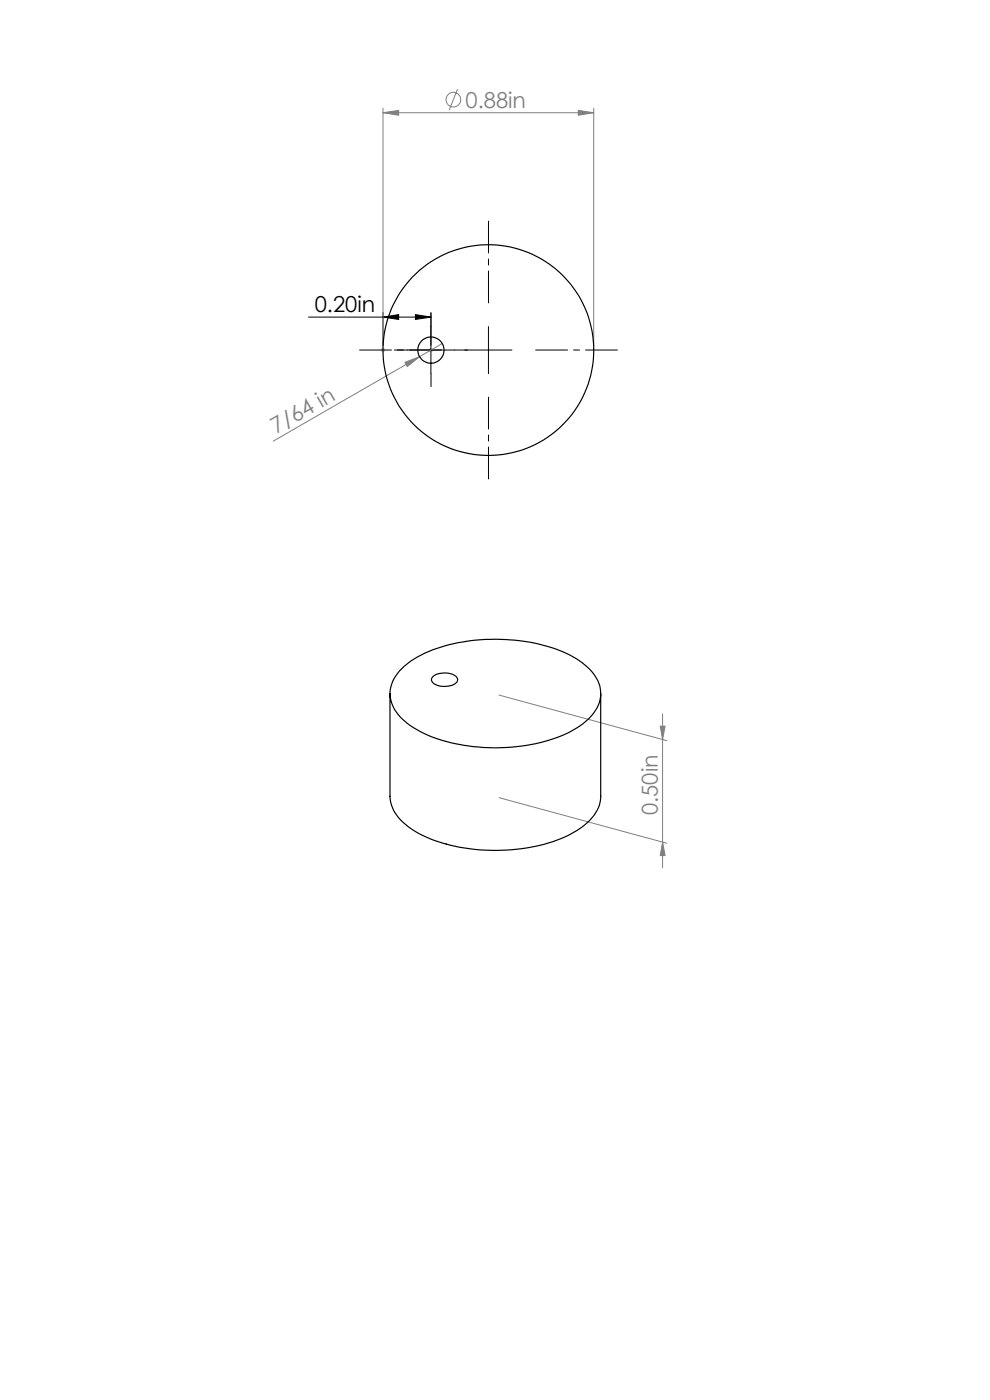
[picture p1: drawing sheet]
<svg xmlns="http://www.w3.org/2000/svg" width="210mm" height="297mm" viewBox="0 0 210 297" stroke-linecap="round" stroke-linejoin="round" font-family="sans-serif">
<g fill="none" stroke="#808080" stroke-width=".21">
<path d="M97 18.9l-1.7 4.5M81.2 23.9l3.4-.5v1zM81.2 22.9v50.4M81.2 23.9h44.7M122.7 23.4l3.2 .5-3.2 .5zM125.9 22.9v50.4M85.9 76.9l3.1-1.2-2.6 2zM89 75.7l-31 17.9M93.8 72.9l-4.8 2.8M105.9 147.5l35.5 9.6M140.1 154.1h1l-.6 2.8zM140.5 151.4v32.7"/>
<path d="M105.9 169.2l35.5 9.7M140.5 178.6l.6 2.9h-1z"/>
<circle cx="96.2" cy="21.1" r="1.56"/>
</g>
<path d="M65.4 67.3h26M81.2 67.3l3.4-.6v1.1zM81.2 66.3v7M86.4 74.3h10M88.1 66.7l3.3 .6-3.3 .5zM91.4 66.3v13M98.6 74.3h10M103.6 69.3v10" fill="none" stroke="#000" stroke-width=".21"/>
<path d="M80.8 74.3h.9M80.9 73.9l.7 .7M81.2 73.8v1M81.6 73.9l-.7 .7M90.9 74.3h1M91.1 73.9l.7 .7M91.4 73.8v1M91.8 73.9l-.7 .7" fill="none" stroke="#c0c0c0" stroke-width=".21"/>
<path d="M93.6 74.3h-17.3M103.6 64.3v-17.4M113.6 74.3h17.4M103.6 84.3v17.3" fill="none" stroke="#000" stroke-width=".21" stroke-dasharray="15.2 1.3 1.3 1.3" stroke-dashoffset="8.5"/>
<path d="M86.4 74.3h-2.8M91.4 69.3v-2.8M91.4 79.3v2.7M96.4 74.3h2.8" fill="none" stroke="#000" stroke-width=".21" stroke-dasharray="15.2 1.3 1.3 1.3"/>
<path d="M88.1 66.7l3.3 .6-3.3 .5zM81.2 67.3l3.4-.6v1.1z" fill="#000"/>
<g fill="#808080">
<path d="M85.9 76.9l3.1-1.2-2.6 2z"/>
<path d="M81.2 23.9l3.4-.5v1zM122.7 23.4l3.2 .5-3.2 .5z"/>
<path d="M140.1 154.1h1l-.6 2.8zM140.5 178.6l.6 2.9h-1z"/>
</g>
<g fill="none" stroke="#000" stroke-width=".25">
<path d="M82.7 147.1v21.8a8.5 8.5 0 0 0 4.3 6.7 31.3 31.3 0 0 0 16.5 4.8 34.7 34.7 0 0 0 18.9-4.3 10 10 0 0 0 5-6.2v-22.8M85.7 141.4a26.6 26.6 0 0 1 14.4-5.5 38.5 38.5 0 0 1 20.8 3.1 11.7 11.7 0 0 1 6.3 6.4 7 7 0 0 1-2.5 7.2 26.3 26.3 0 0 1-15.1 5.8 37.3 37.3 0 0 1-20.7-3.3 10.5 10.5 0 0 1-6.1-7.1 7.5 7.5 0 0 1 2.9-6.6zM91.7 143.7a4 4 0 0 1 5.2 .1 1.05 1.05 0 0 1-.8 1.5 4.1 4.1 0 0 1-4.4-.7l-.2-.4z"/>
<circle cx="91.4" cy="74.3" r="2.77"/>
<circle cx="103.6" cy="74.3" r="22.4"/>
</g>
<g font-size="4.7" fill="#808080">
<text x="98.8" y="22.8">0.88in</text>
<text x="58.6" y="92.1" transform="rotate(-30 58.6 92.1)">7/64 in</text>
<text x="139.6" y="172.9" transform="rotate(-90 139.6 172.9)">0.50in</text>
</g>
<text font-size="4.7" x="66.8" y="66.2">0.20in</text>
</svg>
